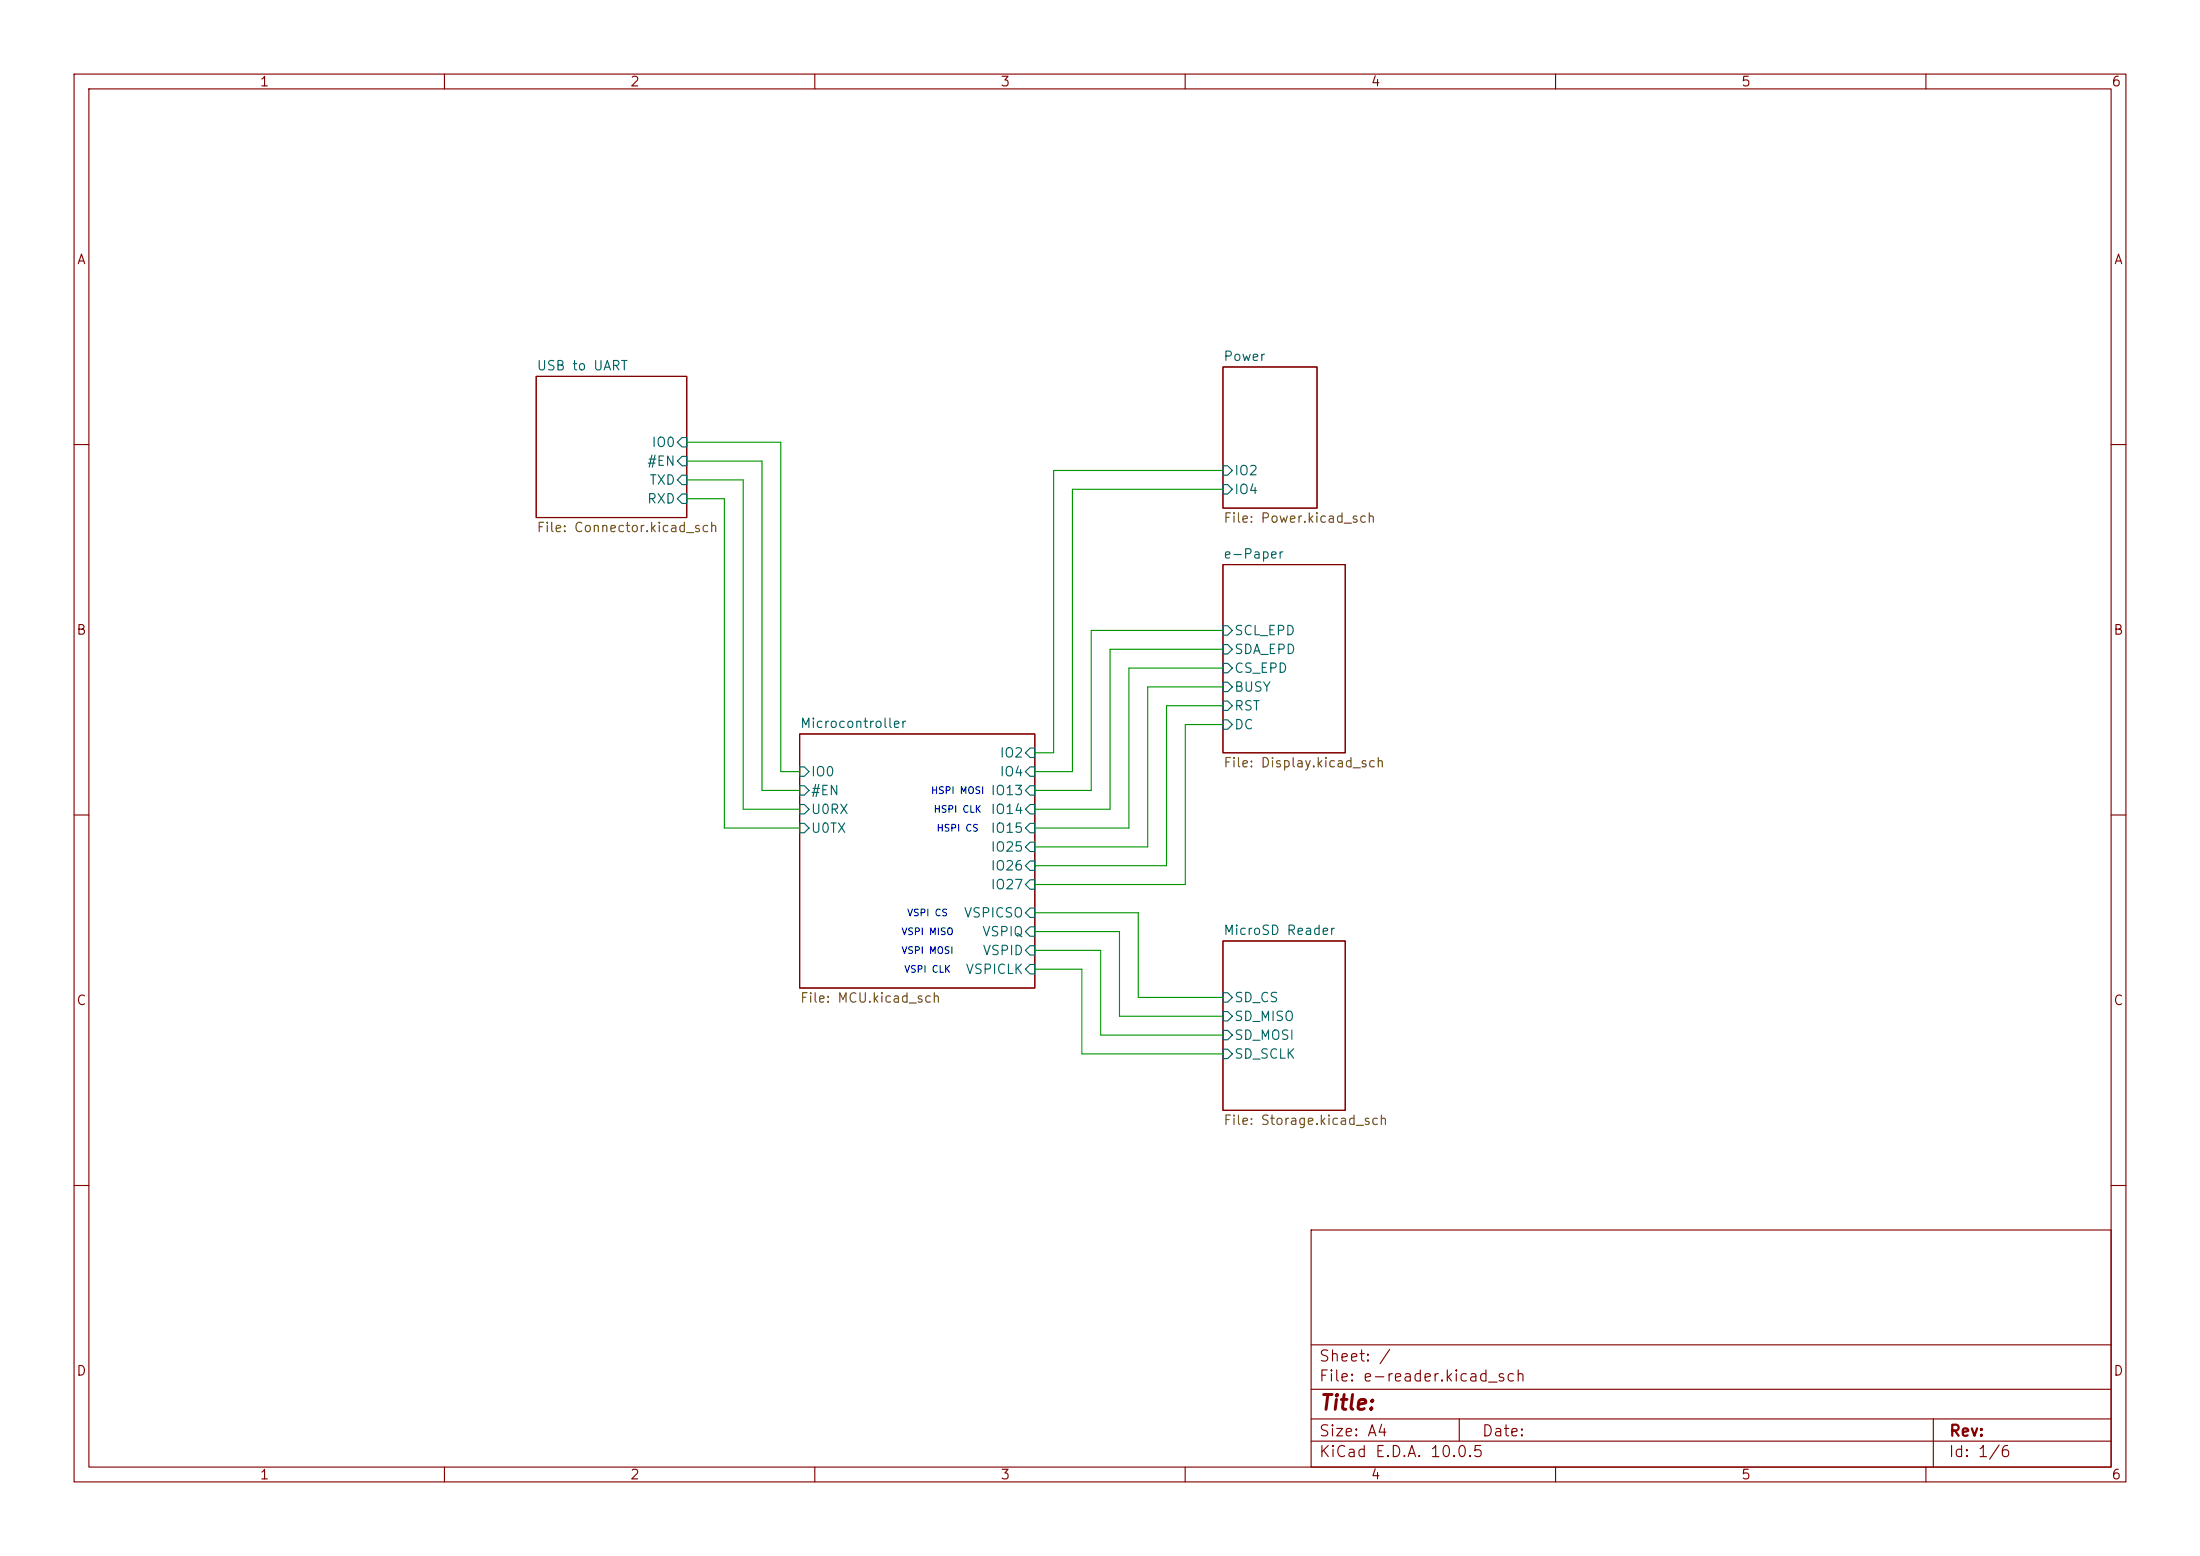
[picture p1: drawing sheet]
(kicad_sch
 (version 20260306)
 (generator "eeschema")
 (generator_version "10.0")
 (paper "A4")
 (lib_symbols)
 (text "VSPI CS\n"
  (exclude_from_sim no)
  (at 125.222 123.444 0)
  (effects (font (size 0.9144 0.9144))))
 (text "VSPI CLK\n"
  (exclude_from_sim no)
  (at 125.222 131.064 0)
  (effects (font (size 0.9144 0.9144))))
 (text "HSPI CS\n"
  (exclude_from_sim no)
  (at 129.286 112.014 0)
  (effects (font (size 0.9144 0.9144))))
 (text "VSPI MOSI"
  (exclude_from_sim no)
  (at 125.222 128.524 0)
  (effects (font (size 0.9144 0.9144))))
 (text "HSPI CLK"
  (exclude_from_sim no)
  (at 129.286 109.474 0)
  (effects (font (size 0.9144 0.9144))))
 (text "HSPI MOSI"
  (exclude_from_sim no)
  (at 129.286 106.934 0)
  (effects (font (size 0.9144 0.9144))))
 (text "VSPI MISO\n"
  (exclude_from_sim no)
  (at 125.222 125.984 0)
  (effects (font (size 0.9144 0.9144))))
 (wire
  (pts (xy 151.13 125.73) (xy 151.13 137.16))
  (stroke (width 0) (type default)))
 (wire
  (pts (xy 92.71 67.31) (xy 97.79 67.31))
  (stroke (width 0) (type default)))
 (wire
  (pts (xy 139.7 119.38) (xy 160.02 119.38))
  (stroke (width 0) (type default)))
 (wire
  (pts (xy 151.13 137.16) (xy 165.1 137.16))
  (stroke (width 0) (type default)))
 (wire
  (pts (xy 92.71 64.77) (xy 100.33 64.77))
  (stroke (width 0) (type default)))
 (wire
  (pts (xy 152.4 90.17) (xy 165.1 90.17))
  (stroke (width 0) (type default)))
 (wire
  (pts (xy 147.32 85.09) (xy 165.1 85.09))
  (stroke (width 0) (type default)))
 (wire
  (pts (xy 139.7 128.27) (xy 148.59 128.27))
  (stroke (width 0) (type default)))
 (wire
  (pts (xy 149.86 87.63) (xy 149.86 109.22))
  (stroke (width 0) (type default)))
 (wire
  (pts (xy 92.71 59.69) (xy 105.41 59.69))
  (stroke (width 0) (type default)))
 (wire
  (pts (xy 157.48 116.84) (xy 157.48 95.25))
  (stroke (width 0) (type default)))
 (wire
  (pts (xy 139.7 125.73) (xy 151.13 125.73))
  (stroke (width 0) (type default)))
 (wire
  (pts (xy 165.1 92.71) (xy 154.94 92.71))
  (stroke (width 0) (type default)))
 (wire
  (pts (xy 165.1 97.79) (xy 160.02 97.79))
  (stroke (width 0) (type default)))
 (wire
  (pts (xy 105.41 59.69) (xy 105.41 104.14))
  (stroke (width 0) (type default)))
 (wire
  (pts (xy 100.33 64.77) (xy 100.33 109.22))
  (stroke (width 0) (type default)))
 (wire
  (pts (xy 102.87 62.23) (xy 102.87 106.68))
  (stroke (width 0) (type default)))
 (wire
  (pts (xy 148.59 139.7) (xy 148.59 128.27))
  (stroke (width 0) (type default)))
 (wire
  (pts (xy 105.41 104.14) (xy 107.95 104.14))
  (stroke (width 0) (type default)))
 (wire
  (pts (xy 165.1 87.63) (xy 149.86 87.63))
  (stroke (width 0) (type default)))
 (wire
  (pts (xy 142.24 63.5) (xy 165.1 63.5))
  (stroke (width 0) (type default)))
 (wire
  (pts (xy 153.67 134.62) (xy 153.67 123.19))
  (stroke (width 0) (type default)))
 (wire
  (pts (xy 147.32 106.68) (xy 147.32 85.09))
  (stroke (width 0) (type default)))
 (wire
  (pts (xy 157.48 95.25) (xy 165.1 95.25))
  (stroke (width 0) (type default)))
 (wire
  (pts (xy 165.1 134.62) (xy 153.67 134.62))
  (stroke (width 0) (type default)))
 (wire
  (pts (xy 154.94 92.71) (xy 154.94 114.3))
  (stroke (width 0) (type default)))
 (wire
  (pts (xy 92.71 62.23) (xy 102.87 62.23))
  (stroke (width 0) (type default)))
 (wire
  (pts (xy 144.78 66.04) (xy 165.1 66.04))
  (stroke (width 0) (type default)))
 (wire
  (pts (xy 165.1 139.7) (xy 148.59 139.7))
  (stroke (width 0) (type default)))
 (wire
  (pts (xy 97.79 111.76) (xy 107.95 111.76))
  (stroke (width 0) (type default)))
 (wire
  (pts (xy 144.78 104.14) (xy 144.78 66.04))
  (stroke (width 0) (type default)))
 (wire
  (pts (xy 102.87 106.68) (xy 107.95 106.68))
  (stroke (width 0) (type default)))
 (wire
  (pts (xy 100.33 109.22) (xy 107.95 109.22))
  (stroke (width 0) (type default)))
 (wire
  (pts (xy 139.7 116.84) (xy 157.48 116.84))
  (stroke (width 0) (type default)))
 (wire
  (pts (xy 146.05 142.24) (xy 165.1 142.24))
  (stroke (width 0) (type default)))
 (wire
  (pts (xy 142.24 101.6) (xy 142.24 63.5))
  (stroke (width 0) (type default)))
 (wire
  (pts (xy 146.05 130.81) (xy 146.05 142.24))
  (stroke (width 0) (type default)))
 (wire
  (pts (xy 139.7 104.14) (xy 144.78 104.14))
  (stroke (width 0) (type default)))
 (wire
  (pts (xy 139.7 101.6) (xy 142.24 101.6))
  (stroke (width 0) (type default)))
 (wire
  (pts (xy 139.7 106.68) (xy 147.32 106.68))
  (stroke (width 0) (type default)))
 (wire
  (pts (xy 139.7 109.22) (xy 149.86 109.22))
  (stroke (width 0) (type default)))
 (wire
  (pts (xy 139.7 130.81) (xy 146.05 130.81))
  (stroke (width 0) (type default)))
 (wire
  (pts (xy 152.4 111.76) (xy 152.4 90.17))
  (stroke (width 0) (type default)))
 (wire
  (pts (xy 139.7 111.76) (xy 152.4 111.76))
  (stroke (width 0) (type default)))
 (wire
  (pts (xy 160.02 97.79) (xy 160.02 119.38))
  (stroke (width 0) (type default)))
 (wire
  (pts (xy 97.79 67.31) (xy 97.79 111.76))
  (stroke (width 0) (type default)))
 (wire
  (pts (xy 139.7 123.19) (xy 153.67 123.19))
  (stroke (width 0) (type default)))
 (wire
  (pts (xy 139.7 114.3) (xy 154.94 114.3))
  (stroke (width 0) (type default)))
 (sheet
  (at 72.39 50.8)
  (size 20.32 19.05)
  (exclude_from_sim no)
  (in_bom yes)
  (on_board yes)
  (dnp no)
  (fields_autoplaced yes)
  (stroke (width 0.1524) (type solid))
  (fill (color 0 0 0 0))
  (property "Sheetname" "USB to UART" (at 72.39 50.0884 0) (show_name no) (do_not_autoplace no) (effects (font (size 1.27 1.27)) (justify left bottom)))
  (property "Sheetfile" "Connector.kicad_sch" (at 72.39 70.4346 0) (show_name no) (do_not_autoplace no) (effects (font (size 1.27 1.27)) (justify left top)))
  (pin "RXD" input (at 92.71 67.31 0) (effects (font (size 1.27 1.27)) (justify right)))
  (pin "TXD" input (at 92.71 64.77 0) (effects (font (size 1.27 1.27)) (justify right)))
  (pin "#EN" input (at 92.71 62.23 0) (effects (font (size 1.27 1.27)) (justify right)))
  (pin "IO0" input (at 92.71 59.69 0) (effects (font (size 1.27 1.27)) (justify right))))
 (sheet
  (at 107.95 99.06)
  (size 31.75 34.29)
  (exclude_from_sim no)
  (in_bom yes)
  (on_board yes)
  (dnp no)
  (fields_autoplaced yes)
  (stroke (width 0.1524) (type solid))
  (fill (color 0 0 0 0))
  (property "Sheetname" "Microcontroller" (at 107.95 98.3484 0) (show_name no) (do_not_autoplace no) (effects (font (size 1.27 1.27)) (justify left bottom)))
  (property "Sheetfile" "MCU.kicad_sch" (at 107.95 133.9346 0) (show_name no) (do_not_autoplace no) (effects (font (size 1.27 1.27)) (justify left top)))
  (pin "IO13" input (at 139.7 106.68 0) (effects (font (size 1.27 1.27)) (justify right)))
  (pin "IO27" input (at 139.7 119.38 0) (effects (font (size 1.27 1.27)) (justify right)))
  (pin "IO15" input (at 139.7 111.76 0) (effects (font (size 1.27 1.27)) (justify right)))
  (pin "IO26" input (at 139.7 116.84 0) (effects (font (size 1.27 1.27)) (justify right)))
  (pin "IO14" input (at 139.7 109.22 0) (effects (font (size 1.27 1.27)) (justify right)))
  (pin "IO25" input (at 139.7 114.3 0) (effects (font (size 1.27 1.27)) (justify right)))
  (pin "IO2" input (at 139.7 101.6 0) (effects (font (size 1.27 1.27)) (justify right)))
  (pin "U0RX" input (at 107.95 109.22 180) (effects (font (size 1.27 1.27)) (justify left)))
  (pin "U0TX" input (at 107.95 111.76 180) (effects (font (size 1.27 1.27)) (justify left)))
  (pin "#EN" input (at 107.95 106.68 180) (effects (font (size 1.27 1.27)) (justify left)))
  (pin "IO0" input (at 107.95 104.14 180) (effects (font (size 1.27 1.27)) (justify left)))
  (pin "VSPICLK" input (at 139.7 130.81 0) (effects (font (size 1.27 1.27)) (justify right)))
  (pin "VSPICSO" input (at 139.7 123.19 0) (effects (font (size 1.27 1.27)) (justify right)))
  (pin "VSPID" input (at 139.7 128.27 0) (effects (font (size 1.27 1.27)) (justify right)))
  (pin "VSPIQ" input (at 139.7 125.73 0) (effects (font (size 1.27 1.27)) (justify right)))
  (pin "IO4" input (at 139.7 104.14 0) (effects (font (size 1.27 1.27)) (justify right))))
 (sheet
  (at 165.1 76.2)
  (size 16.51 25.4)
  (exclude_from_sim no)
  (in_bom yes)
  (on_board yes)
  (dnp no)
  (fields_autoplaced yes)
  (stroke (width 0.1524) (type solid))
  (fill (color 0 0 0 0))
  (property "Sheetname" "e-Paper" (at 165.1 75.4884 0) (show_name no) (do_not_autoplace no) (effects (font (size 1.27 1.27)) (justify left bottom)))
  (property "Sheetfile" "Display.kicad_sch" (at 165.1 102.1846 0) (show_name no) (do_not_autoplace no) (effects (font (size 1.27 1.27)) (justify left top)))
  (pin "DC" input (at 165.1 97.79 180) (effects (font (size 1.27 1.27)) (justify left)))
  (pin "BUSY" input (at 165.1 92.71 180) (effects (font (size 1.27 1.27)) (justify left)))
  (pin "RST" input (at 165.1 95.25 180) (effects (font (size 1.27 1.27)) (justify left)))
  (pin "CS_EPD" input (at 165.1 90.17 180) (effects (font (size 1.27 1.27)) (justify left)))
  (pin "SCL_EPD" input (at 165.1 85.09 180) (effects (font (size 1.27 1.27)) (justify left)))
  (pin "SDA_EPD" input (at 165.1 87.63 180) (effects (font (size 1.27 1.27)) (justify left))))
 (sheet
  (at 165.1 127)
  (size 16.51 22.86)
  (exclude_from_sim no)
  (in_bom yes)
  (on_board yes)
  (dnp no)
  (fields_autoplaced yes)
  (stroke (width 0.1524) (type solid))
  (fill (color 0 0 0 0))
  (property "Sheetname" "MicroSD Reader" (at 165.1 126.2884 0) (show_name no) (do_not_autoplace no) (effects (font (size 1.27 1.27)) (justify left bottom)))
  (property "Sheetfile" "Storage.kicad_sch" (at 165.1 150.4446 0) (show_name no) (do_not_autoplace no) (effects (font (size 1.27 1.27)) (justify left top)))
  (pin "SD_CS" input (at 165.1 134.62 180) (effects (font (size 1.27 1.27)) (justify left)))
  (pin "SD_MISO" input (at 165.1 137.16 180) (effects (font (size 1.27 1.27)) (justify left)))
  (pin "SD_MOSI" input (at 165.1 139.7 180) (effects (font (size 1.27 1.27)) (justify left)))
  (pin "SD_SCLK" input (at 165.1 142.24 180) (effects (font (size 1.27 1.27)) (justify left))))
 (sheet
  (at 165.1 49.53)
  (size 12.7 19.05)
  (exclude_from_sim no)
  (in_bom yes)
  (on_board yes)
  (dnp no)
  (fields_autoplaced yes)
  (stroke (width 0.1524) (type solid))
  (fill (color 0 0 0 0))
  (property "Sheetname" "Power" (at 165.1 48.8184 0) (show_name no) (do_not_autoplace no) (effects (font (size 1.27 1.27)) (justify left bottom)))
  (property "Sheetfile" "Power.kicad_sch" (at 165.1 69.1646 0) (show_name no) (do_not_autoplace no) (effects (font (size 1.27 1.27)) (justify left top)))
  (pin "IO2" input (at 165.1 63.5 180) (effects (font (size 1.27 1.27)) (justify left)))
  (pin "IO4" input (at 165.1 66.04 180) (effects (font (size 1.27 1.27)) (justify left))))
 (sheet_instances
  (path ""
   (page "1")))
 (embedded_fonts no))
